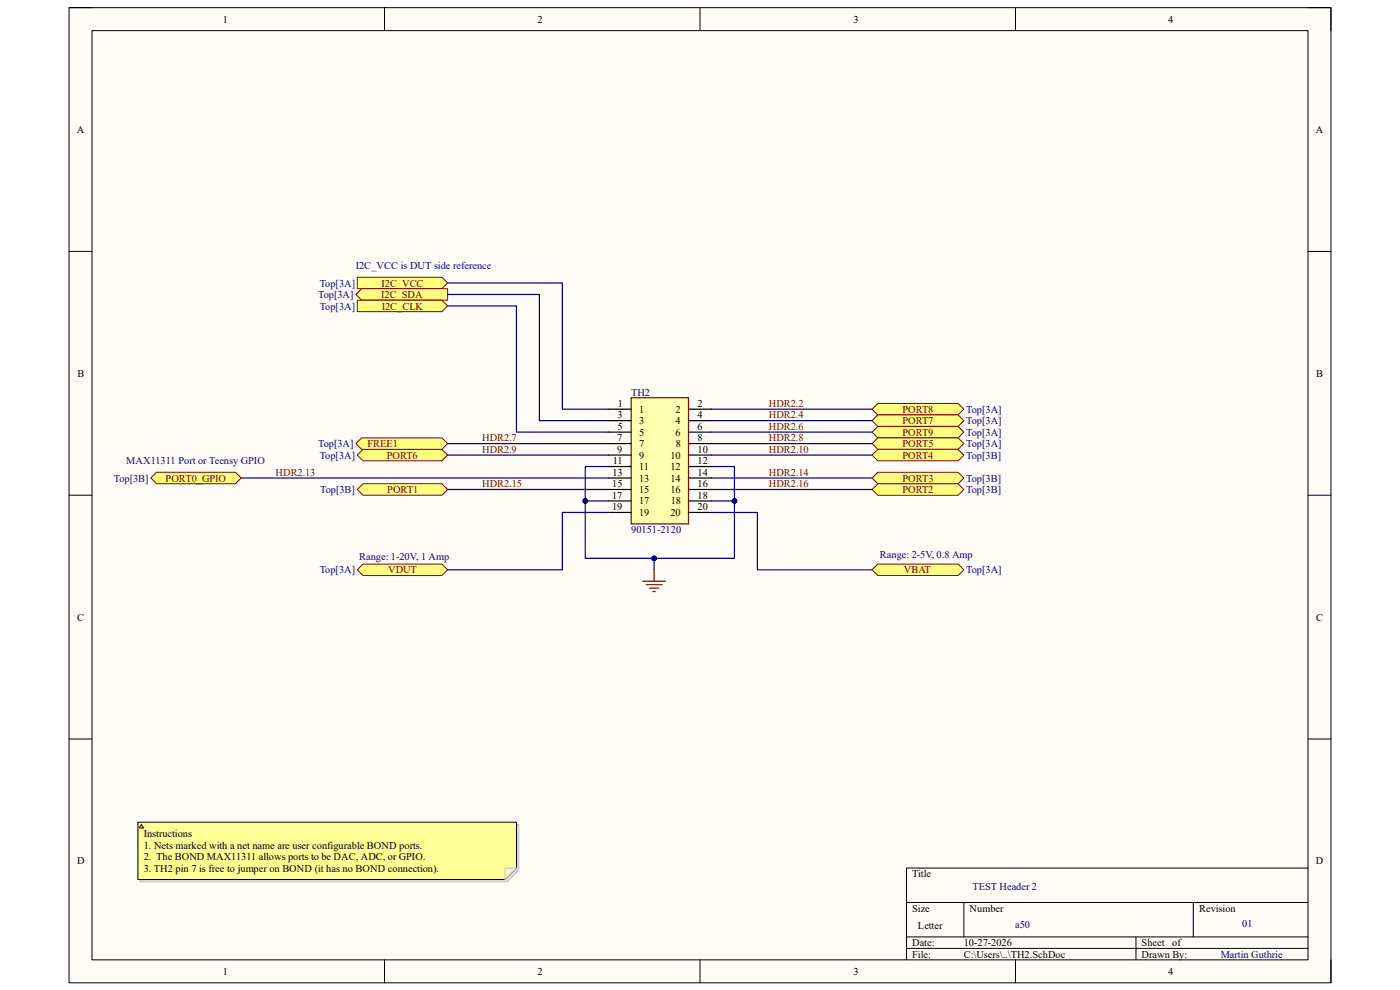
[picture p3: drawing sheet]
<svg xmlns="http://www.w3.org/2000/svg" width="297mm" height="210mm" viewBox="0 0 297 210" stroke-linecap="round" stroke-linejoin="round" font-family="sans-serif">
<path d="M14.6 1.6h267.8v206.9h-267.8z" fill-rule="evenodd" fill="#fffcf8"/>
<path d="M14.6 1.6h267.8v206.9h-267.8z" fill="none" stroke="#000" stroke-width=".21"/>
<path d="M19.5 6.5h258v197.1h-258z" fill-rule="evenodd" fill="#fffcf8"/>
<g fill="none" stroke="#000" stroke-width=".21">
<path d="M14.6 1.6h4.9M19.5 6.5h258v197.1h-258zM81.6 1.6v4.9M148.5 1.6v4.9M215.4 1.6v4.9M277.5 1.6h4.9v4.9M14.6 53.3h4.9M277.5 53.3h4.9M14.6 105.1h4.9M277.5 105.1h4.9M14.6 156.8h4.9M277.5 156.8h4.9"/>
<path d="M192.3 191.5h85.2M192.3 198.8h85.2M204.5 191.5v7.3M241 198.8v4.8M253.2 191.5v7.3M277.5 184.1h-85.2v19.5M81.6 203.6v4.9M148.5 203.6v4.9M192.3 201.2h85.2M215.4 203.6v4.9M282.4 203.6v4.9"/>
</g>
<path d="M136.3 123.3h4.9M137.1 124h3.4M137.8 124.8h1.9M138.5 125.5h.5M138.8 120.9v2.4" fill="none" stroke="#800000" stroke-width=".25"/>
<path d="M75.8 58.8h17.9l1.3 1.2-1.3 1.3h-17.9z" fill-rule="evenodd" fill="#ffff80"/>
<path d="M75.8 58.8h17.9l1.3 1.2-1.3 1.3h-17.9z" fill="none" stroke="#800000" stroke-width=".21"/>
<path d="M76.7 61.3h18.3v2.4h-18.3l-1.2-1.2z" fill-rule="evenodd" fill="#ffff80"/>
<path d="M76.7 61.3h18.3v2.4h-18.3l-1.2-1.2z" fill="none" stroke="#800000" stroke-width=".21"/>
<path d="M75.8 63.7h17.9l1.3 1.2-1.3 1.2h-17.9z" fill-rule="evenodd" fill="#ffff80"/>
<path d="M75.8 63.7h17.9l1.3 1.2-1.3 1.2h-17.9z" fill="none" stroke="#800000" stroke-width=".21"/>
<path d="M75.8 96.5l1.2-1.2h16.7l1.3 1.2-1.3 1.3h-16.7z" fill-rule="evenodd" fill="#ffff80"/>
<path d="M75.8 96.5l1.2-1.2h16.7l1.3 1.2-1.3 1.3h-16.7z" fill="none" stroke="#800000" stroke-width=".21"/>
<path d="M33.2 100.2h16.7l1.3 1.2-1.3 1.2h-16.7l-1.2-1.2z" fill-rule="evenodd" fill="#ffff80"/>
<path d="M33.2 100.2h16.7l1.3 1.2-1.3 1.2h-16.7l-1.2-1.2z" fill="none" stroke="#800000" stroke-width=".21"/>
<path d="M77 102.6h16.7l1.3 1.2-1.3 1.3h-16.7l-1.2-1.3z" fill-rule="evenodd" fill="#ffff80"/>
<path d="M77 102.6h16.7l1.3 1.2-1.3 1.3h-16.7l-1.2-1.3z" fill="none" stroke="#800000" stroke-width=".21"/>
<path d="M77 119.7h16.7l1.3 1.2-1.3 1.2h-16.7l-1.2-1.2z" fill-rule="evenodd" fill="#ffff80"/>
<path d="M77 119.7h16.7l1.3 1.2-1.3 1.2h-16.7l-1.2-1.2z" fill="none" stroke="#800000" stroke-width=".21"/>
<path d="M185 86.8l1.2-1.2h17.1l1.2 1.2-1.2 1.2h-17.1z" fill-rule="evenodd" fill="#ffff80"/>
<path d="M185 86.8l1.2-1.2h17.1l1.2 1.2-1.2 1.2h-17.1z" fill="none" stroke="#800000" stroke-width=".21"/>
<path d="M185 89.2l1.2-1.2h17.1l1.2 1.2-1.2 1.3h-17.1z" fill-rule="evenodd" fill="#ffff80"/>
<path d="M185 89.2l1.2-1.2h17.1l1.2 1.2-1.2 1.3h-17.1z" fill="none" stroke="#800000" stroke-width=".21"/>
<path d="M185 91.7l1.2-1.2h17.1l1.2 1.2-1.2 1.2h-17.1z" fill-rule="evenodd" fill="#ffff80"/>
<path d="M185 91.7l1.2-1.2h17.1l1.2 1.2-1.2 1.2h-17.1z" fill="none" stroke="#800000" stroke-width=".21"/>
<path d="M185 94.1l1.2-1.2h17.1l1.2 1.2-1.2 1.2h-17.1z" fill-rule="evenodd" fill="#ffff80"/>
<path d="M185 94.1l1.2-1.2h17.1l1.2 1.2-1.2 1.2h-17.1z" fill="none" stroke="#800000" stroke-width=".21"/>
<path d="M185 96.5l1.2-1.2h17.1l1.2 1.2-1.2 1.3h-17.1z" fill-rule="evenodd" fill="#ffff80"/>
<path d="M185 96.5l1.2-1.2h17.1l1.2 1.2-1.2 1.3h-17.1z" fill="none" stroke="#800000" stroke-width=".21"/>
<path d="M185 101.4l1.2-1.2h17.1l1.2 1.2-1.2 1.2h-17.1z" fill-rule="evenodd" fill="#ffff80"/>
<path d="M185 101.4l1.2-1.2h17.1l1.2 1.2-1.2 1.2h-17.1z" fill="none" stroke="#800000" stroke-width=".21"/>
<path d="M185 103.8l1.2-1.2h17.1l1.2 1.2-1.2 1.3h-17.1z" fill-rule="evenodd" fill="#ffff80"/>
<path d="M185 103.8l1.2-1.2h17.1l1.2 1.2-1.2 1.3h-17.1z" fill="none" stroke="#800000" stroke-width=".21"/>
<path d="M185 120.9l1.2-1.2h17.1l1.2 1.2-1.2 1.2h-17.1z" fill-rule="evenodd" fill="#ffff80"/>
<path d="M185 120.9l1.2-1.2h17.1l1.2 1.2-1.2 1.2h-17.1z" fill="none" stroke="#800000" stroke-width=".21"/>
<path d="M133.9 84.4h12.2v26.7h-12.2z" fill-rule="evenodd" fill="#ffffb0"/>
<path d="M133.9 84.4h12.2v26.7h-12.2z" fill="none" stroke="#800000" stroke-width=".25"/>
<g fill="none" stroke="#000" stroke-width=".25">
<path d="M129 86.8h4.9M129 89.2h4.9M129 91.7h4.9M129 94.1h4.9M129 96.5h4.9M129 99h4.9M146.1 86.8h4.8M146.1 89.2h4.8M146.1 91.7h4.8M146.1 94.1h4.8M146.1 96.5h4.8M146.1 99h4.8"/>
<path d="M129 101.4h4.9M129 103.8h4.9M129 106.3h4.9M129 108.7h4.9M146.1 101.4h4.8M146.1 103.8h4.8M146.1 106.3h4.8M146.1 108.7h4.8"/>
</g>
<path d="M95 60h24.3v26.8h9.7M95 62.5h19.4v26.7h14.6M95 64.9h14.6v26.8h19.4M95 96.5h34M51.2 101.4h77.8M138.8 118.4v2.5" fill="none" stroke="#000080" stroke-width=".25"/>
<circle cx="138.8" cy="118.4" r=".49" fill="#000080"/>
<circle cx="138.8" cy="118.4" r=".49" fill="none" stroke="#000080" stroke-width=".21"/>
<path d="M95 103.8h34M124.2 106.3h4.8" fill="none" stroke="#000080" stroke-width=".25"/>
<circle cx="124.2" cy="106.3" r=".49" fill="#000080"/>
<circle cx="124.2" cy="106.3" r=".49" fill="none" stroke="#000080" stroke-width=".21"/>
<path d="M129 99h-4.8v19.4h31.6v-12.1h-4.9" fill="none" stroke="#000080" stroke-width=".25"/>
<circle cx="155.8" cy="106.3" r=".49" fill="#000080"/>
<circle cx="155.8" cy="106.3" r=".49" fill="none" stroke="#000080" stroke-width=".21"/>
<circle cx="138.8" cy="118.4" r=".49" fill="#000080"/>
<circle cx="138.8" cy="118.4" r=".49" fill="none" stroke="#000080" stroke-width=".21"/>
<circle cx="124.2" cy="106.3" r=".49" fill="#000080"/>
<circle cx="124.2" cy="106.3" r=".49" fill="none" stroke="#000080" stroke-width=".21"/>
<path d="M150.9 99h4.9v7.3" fill="none" stroke="#000080" stroke-width=".25"/>
<circle cx="155.8" cy="106.3" r=".49" fill="#000080"/>
<circle cx="155.8" cy="106.3" r=".49" fill="none" stroke="#000080" stroke-width=".21"/>
<path d="M150.9 96.5h34.1M150.9 94.1h34.1M150.9 91.7h34.1M150.9 89.2h34.1M150.9 86.8h34.1M129 108.7h-9.7v12.2h-24.3M150.9 108.7h9.8v12.2h24.3M150.9 103.8h34.1M150.9 101.4h34.1" fill="none" stroke="#000080" stroke-width=".25"/>
<path d="M75.5 94.1l1.2-1.2h17l1.3 1.2-1.3 1.2h-17z" fill-rule="evenodd" fill="#ffff80"/>
<path d="M75.5 94.1l1.2-1.2h17l1.3 1.2-1.3 1.2h-17z" fill="none" stroke="#800000" stroke-width=".21"/>
<path d="M95 94.1h34" fill="none" stroke="#000080" stroke-width=".25"/>
<path d="M29.7 174.9h80.4v9.7l-2.5 2.5h-77.9z" fill-rule="evenodd" fill="#e0ddd7"/>
<path d="M29.7 174.9h80.4v9.7l-2.5 2.5h-77.9z" fill="none" stroke="#bfbdba" stroke-width=".21"/>
<path d="M29.3 174.4h80.3v9.7l-2.5 2.5h-77.8z" fill-rule="evenodd" fill="#ffff96"/>
<path d="M29.3 174.4h80.3v9.7l-2.5 2.5h-77.8z" fill="none" stroke="#000" stroke-width=".21"/>
<path d="M107.1 184.1h2.5l-2.5 2.5z" fill="#f2f0d8"/>
<path d="M107.1 184.1h2.5l-2.5 2.5z" fill="none" stroke="#bfbdba" stroke-width=".21"/>
<path d="M30 174.9l.5 .7h-1z" fill="#ffcc78"/>
<path d="M30 174.9l.5 .7h-1z" fill="none" stroke="#300" stroke-width=".21"/>
<g font-size="2.2">
<text x="47.3" y="4.8">1</text>
<text x="114" y="4.8">2</text>
<text x="181.1" y="4.8">3</text>
<text x="247.9" y="4.8">4</text>
<text x="16.3" y="28.2">A</text>
<text x="279.1" y="28.2">A</text>
<text x="16.4" y="79.9">B</text>
<text x="279.2" y="79.9">B</text>
<text x="131" y="88.8">3</text>
<text x="131.1" y="86.3">1</text>
<text x="135.6" y="87.5">1</text>
<text x="135.6" y="90">3</text>
<text x="143.3" y="87.5">2</text>
<text x="143.3" y="90">4</text>
<text x="148" y="86.3">2</text>
<text x="148" y="88.8">4</text>
<text x="130.9" y="93.6">7</text>
<text x="131" y="91.2">5</text>
<text x="135.6" y="92.4">5</text>
<text x="135.6" y="94.8">7</text>
<text x="143.3" y="92.4">6</text>
<text x="143.4" y="94.8">8</text>
<text x="148" y="91.2">6</text>
<text x="148" y="93.6">8</text>
<text x="129.9" y="100.9">13</text>
<text x="130" y="98.5">11</text>
<text x="130.9" y="96.1">9</text>
<text x="135.6" y="97.3">9</text>
<text x="135.6" y="99.7">11</text>
<text x="142.2" y="97.3">10</text>
<text x="142.2" y="99.7">12</text>
<text x="148" y="96.1">10</text>
<text x="148" y="98.5">12</text>
<text x="148" y="100.9">14</text>
<text x="129.8" y="105.8">17</text>
<text x="129.9" y="103.4">15</text>
<text x="135.6" y="102.2">13</text>
<text x="135.6" y="104.6">15</text>
<text x="135.6" y="107">17</text>
<text x="142.2" y="102.2">14</text>
<text x="142.2" y="104.6">16</text>
<text x="142.3" y="107">18</text>
<text x="148" y="103.4">16</text>
<text x="148" y="105.8">18</text>
<text x="129.8" y="108.2">19</text>
<text x="135.6" y="109.4">19</text>
<text x="142.2" y="109.4">20</text>
<text x="148" y="108.2">20</text>
<text x="16.4" y="131.7">C</text>
<text x="279.2" y="131.7">C</text>
<text x="30.5" y="177.6">Instructions</text>
<text x="16.3" y="183.4">D</text>
<text x="30.5" y="180">1. Nets marked with a net name are user configurable BOND ports.</text>
<text x="30.5" y="182.5">2. The BOND MAX11311 allows ports to be DAC, ADC, or GPIO.</text>
<text x="30.5" y="184.9">3. TH2 pin 7 is free to jumper on BOND (it has no BOND connection).</text>
<text x="279.2" y="183.4">D</text>
<text x="193.5" y="186.1">Title</text>
<text x="193.5" y="193.4">Size</text>
<text x="194.7" y="197.1">Letter</text>
<text x="205.7" y="193.4">Number</text>
<text x="254.4" y="193.4">Revision</text>
<text x="193.5" y="200.7">Date:</text>
<text x="193.5" y="203.2">File:</text>
<text x="204.5" y="200.7">10-27-2026</text>
<text x="204.5" y="203.2">C:\Users\..\TH2.SchDoc</text>
<text x="242.2" y="200.7">Sheet</text>
<text x="242.2" y="203.2">Drawn By:</text>
<text x="248.7" y="200.7">of</text>
<text x="47.3" y="206.8">1</text>
<text x="114" y="206.8">2</text>
<text x="181.1" y="206.8">3</text>
<text x="247.9" y="206.8">4</text>
</g>
<g font-size="2.2" fill="#000080">
<text x="75.5" y="57.1">I2C_VCC is DUT side reference</text>
<text x="67.5" y="63.2">Top[3A]</text>
<text x="67.8" y="60.8">Top[3A]</text>
<text x="67.8" y="65.7">Top[3A]</text>
<text x="133.9" y="83.9">TH2</text>
<text x="205" y="87.5">Top[3A]</text>
<text x="205" y="90">Top[3A]</text>
<text x="67.5" y="94.8">Top[3A]</text>
<text x="205" y="92.4">Top[3A]</text>
<text x="205" y="94.8">Top[3A]</text>
<text x="26.8" y="98.5">MAX11311 Port or Teensy GPIO</text>
<text x="67.8" y="97.3">Top[3A]</text>
<text x="205" y="97.3">Top[3B]</text>
<text x="24.1" y="102.2">Top[3B]</text>
<text x="67.9" y="104.6">Top[3B]</text>
<text x="205" y="102.2">Top[3B]</text>
<text x="205" y="104.6">Top[3B]</text>
<text x="133.9" y="113.1">90151-2120</text>
<text x="76.2" y="118.7">Range: 1-20V, 1 Amp</text>
<text x="186.7" y="118.4">Range: 2-5V, 0.8 Amp</text>
<text x="67.8" y="121.6">Top[3A]</text>
<text x="205" y="121.6">Top[3A]</text>
<text x="206.3" y="188.8">TEST Header 2</text>
<text x="215.3" y="196.8">a50</text>
<text x="263.5" y="196.6">01</text>
<text x="259" y="203.2">Martin Guthrie</text>
</g>
<g font-size="2.2" fill="#800000">
<text x="80.9" y="63.2">I2C_SDA</text>
<text x="80.9" y="60.8">I2C_VCC</text>
<text x="81" y="65.7">I2C_CLK</text>
<text x="163.1" y="86.3">HDR2.2</text>
<text x="163.1" y="88.8">HDR2.4</text>
<text x="191.4" y="87.5">PORT8</text>
<text x="191.4" y="90">PORT7</text>
<text x="77.9" y="94.8">FREE1</text>
<text x="102.3" y="93.6">HDR2.7</text>
<text x="163.1" y="91.2">HDR2.6</text>
<text x="163.1" y="93.6">HDR2.8</text>
<text x="191.4" y="92.4">PORT9</text>
<text x="191.5" y="94.8">PORT5</text>
<text x="58.5" y="100.9">HDR2.13</text>
<text x="82" y="97.3">PORT6</text>
<text x="102.3" y="96.1">HDR2.9</text>
<text x="163.1" y="96.1">HDR2.10</text>
<text x="163.1" y="100.9">HDR2.14</text>
<text x="191.4" y="97.3">PORT4</text>
<text x="35.1" y="102.2">PORT0_GPIO</text>
<text x="82.2" y="104.6">PORT1</text>
<text x="102.3" y="103.4">HDR2.15</text>
<text x="163.1" y="103.4">HDR2.16</text>
<text x="191.4" y="104.6">PORT2</text>
<text x="191.5" y="102.2">PORT3</text>
<text x="82.3" y="121.6">VDUT</text>
<text x="191.8" y="121.6">VBAT</text>
</g>
</svg>
